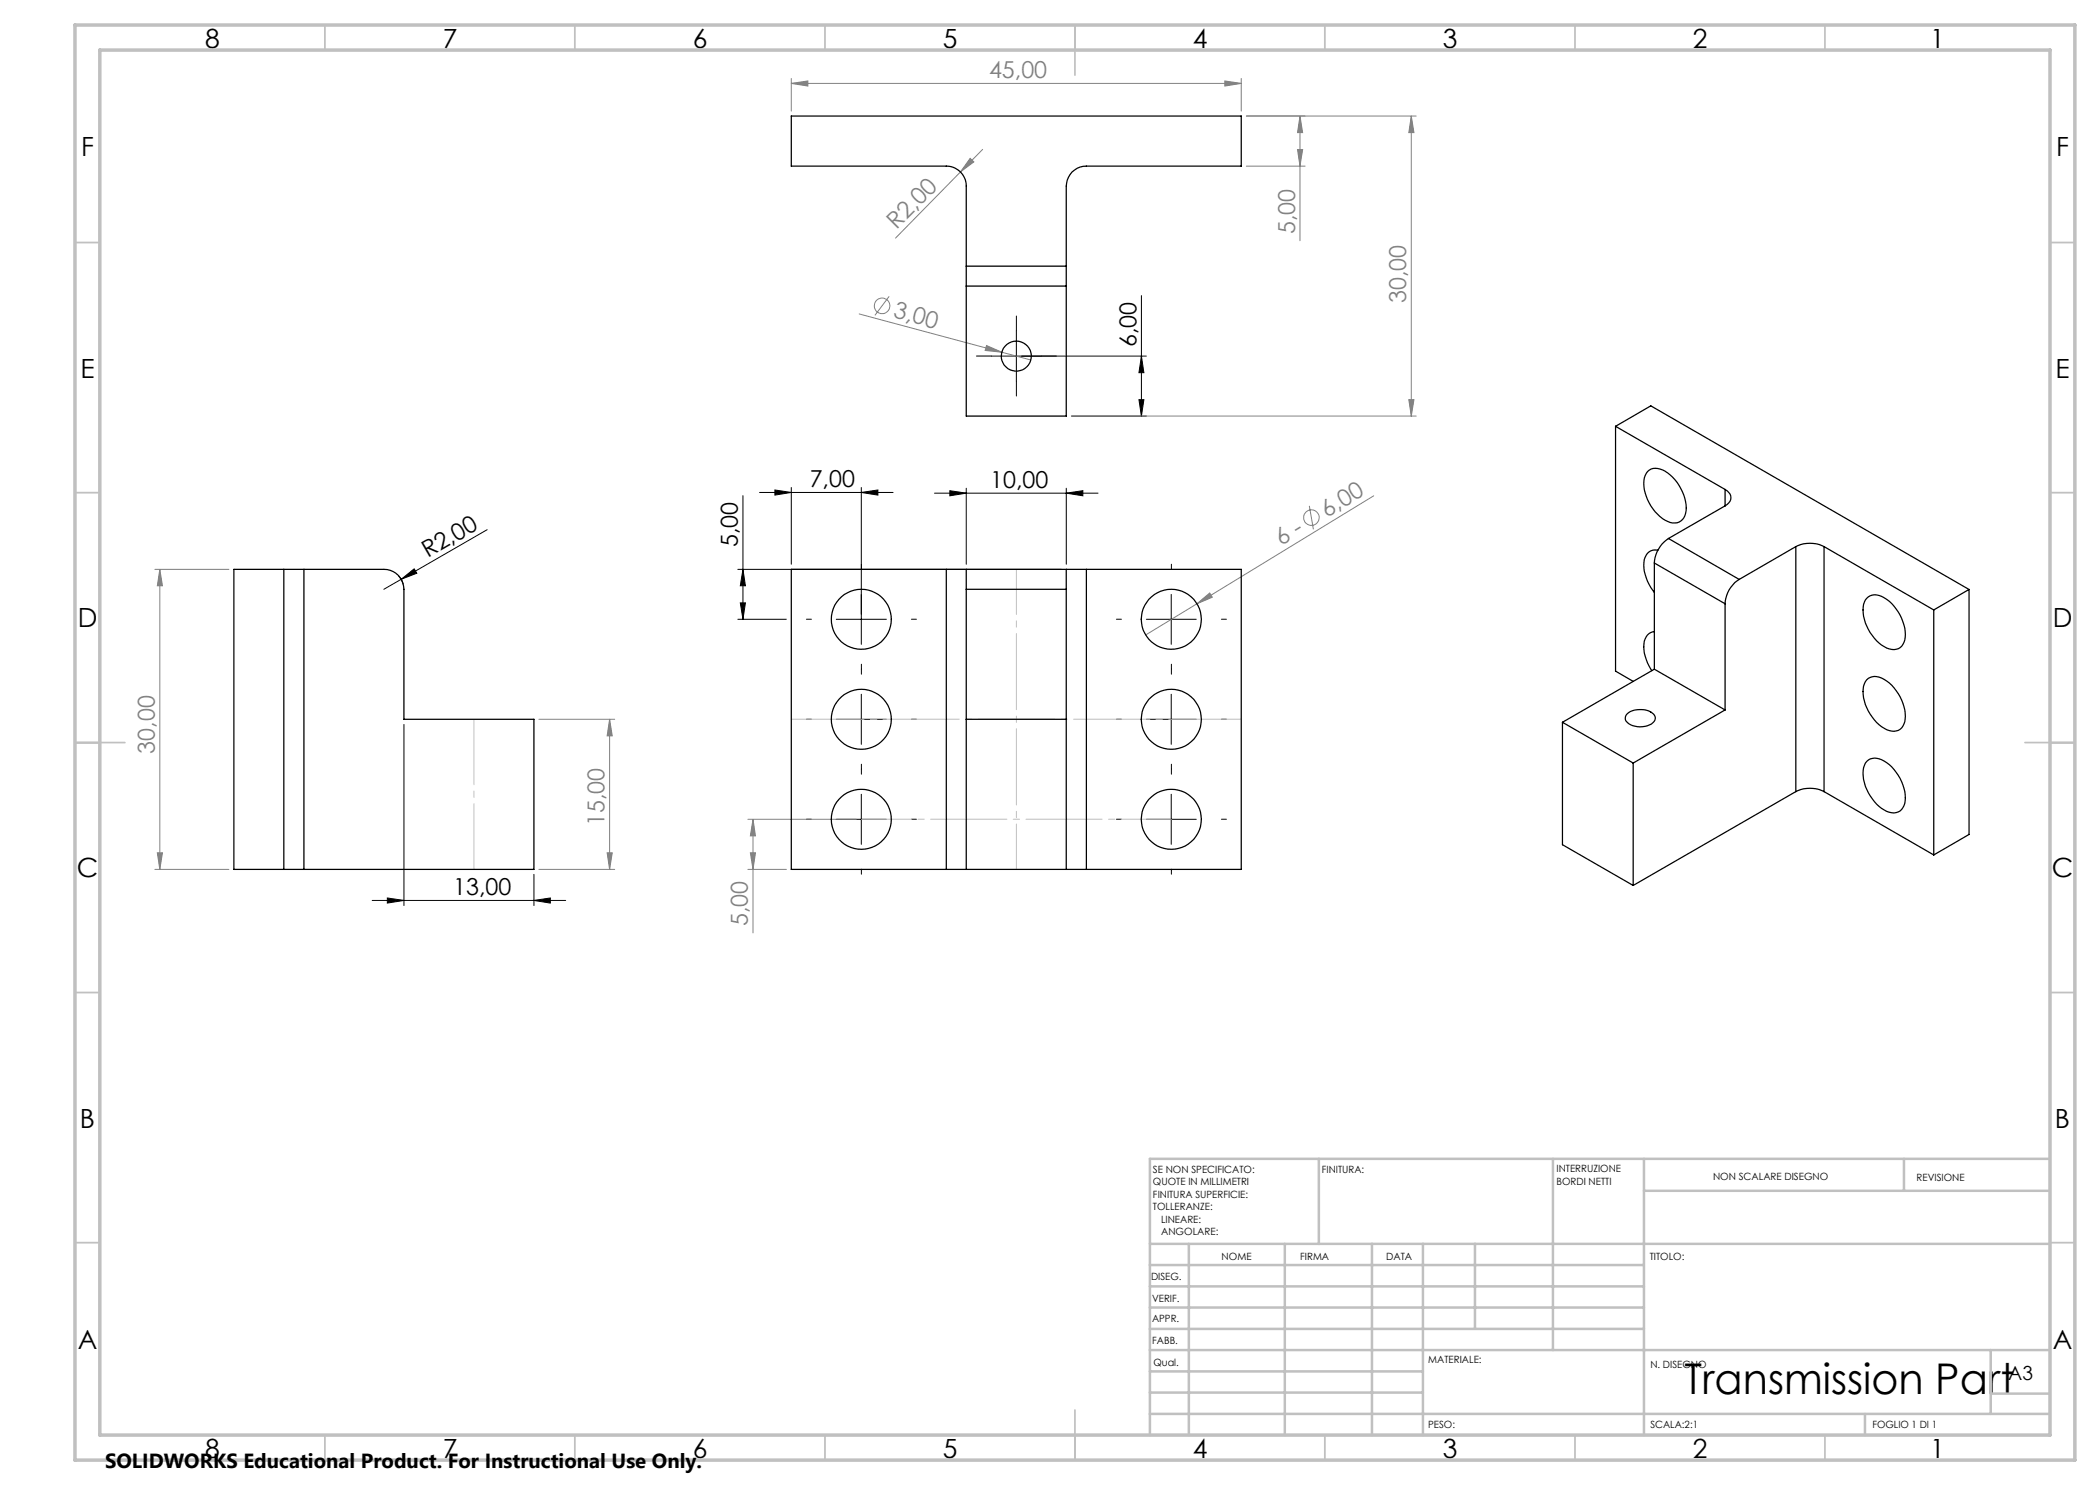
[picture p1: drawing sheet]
<svg xmlns="http://www.w3.org/2000/svg" width="420mm" height="297mm" viewBox="0 0 420 297" stroke-linecap="round" stroke-linejoin="round" font-family="sans-serif">
<g fill="none" stroke="#808080" stroke-width=".2">
<path d="M158.3 16.7l3.3-.5v1zM158.3 15.7v6.5M158.3 16.7h89.9M245 16.2l3.2 .5-3.2 .5zM248.2 15.7v6.5M194 31.7l.8 .7-2.7 2zM196.5 29.9l-17.4 17.7M249.3 33.2h11.7M249.3 23.2h33.9M259.5 29.9h1l-.5 3.3zM260 23.2v25M260 23.2l.5 3.3h-1z"/>
<path d="M282.3 23.2v60M282.3 23.2l.5 3.3h-1zM177.8 59.3l-2.8 3.8M171.8 62.8l28.6 7.6M197.3 69.1l3.1 1.3-3.4-.3zM200.4 70.4l5.8 1.6M281.8 79.9h1l-.5 3.3zM214.3 83.2h68.9M274.7 99.2l-35.3 21.6M31 113.9h14.8M32 113.9l.5 3.3h-1zM32 113.9v60"/>
<path d="M261.9 101.2l.8 4.7M239.4 120.8l2.5-2.2 .6 .8zM239.4 120.8l-10.3 6.2M107.8 143.9h15.1M121.9 143.9l.5 3.3h-1zM121.9 143.9v30M31 173.9h14.8M31.5 170.6h1l-.5 3.3zM107.8 173.9h15.1M121.4 170.6h1l-.5 3.3zM149.6 173.9h7.7M149.6 163.9h21.7"/>
<path d="M150.1 170.6h1l-.5 3.3zM150.6 163.9v22.7M150.6 163.9l.5 3.3h-1z"/>
<circle cx="176.4" cy="61.2" r="1.56"/>
<circle cx="262.3" cy="103.5" r="1.55"/>
</g>
<g fill="none" stroke="#000" stroke-width=".2">
<path d="M228.3 59.1v24.1M203.3 66.2v10M227.8 79.9h1l-.5 3.3zM228.3 71.2l.5 3.3h-1zM229.3 71.2h-31M148.6 99.1v24.8M151.9 98.5h26.7M155 98l3.3 .5-3.3 .5zM158.3 97.5v15.4M172.3 98.5l3.3-.5v1zM172.3 97.5v31.4M186.9 98.6h32.7"/>
<path d="M190 98.1l3.3 .5-3.3 .6zM193.3 97.6v15.3M213.3 98.6l3.3-.5v1.1zM213.3 97.6v15.3M214.3 83.2h15M79.7 115.1a3.5 3.5 0 0 1 .9 1.8M80.3 115.8l-3.5 2.1M80.3 115.8l2.5-2 .6 .8zM97.4 105.9l-17.1 9.9M147.6 113.9h64.7M148.6 113.9l.5 3.3h-1zM234.2 118.9v10"/>
<path d="M147.6 123.9h9.7M148.1 120.6h1l-.5 3.3zM167.3 123.9h10M172.3 138.8v10.1M229.3 123.9h10M234.2 138.8v10.1M80.8 144.9v36.2M167.3 143.9h10M172.3 158.9v10M229.3 143.9h10M234.2 158.9v10M77.5 179.6l3.3 .5-3.3 .5z"/>
<path d="M106.8 174.9v6.2M167.3 163.9h10M229.3 163.9h10M74.4 180.1h38.7M106.8 180.1l3.3-.5v1z"/>
</g>
<g fill="none" stroke="#000" stroke-width=".2" stroke-dasharray="15.2 1.3 1.3 1.3">
<path d="M198.3 71.2h-3M203.3 66.2v-3M203.3 76.2v3M208.3 71.2h3M172.3 113.8v-1M234.3 113.8v-1M162.3 123.8h-1M172.3 133.8v1M172.3 133.8v-1M182.3 123.8h1M224.3 123.8h-1M234.3 133.8v1"/>
<path d="M234.3 133.8v-1M244.3 123.8h1M162.3 143.8h-1M172.3 153.8v-1M172.3 153.8v1M182.3 143.8h1M224.3 143.8h-1M234.3 153.8v-1M234.3 153.8v1M244.3 143.8h1M162.3 163.8h-1M172.3 173.8v1"/>
<path d="M182.3 163.8h1M224.3 163.8h-1M234.3 173.8v1M244.3 163.8h1"/>
</g>
<path d="M158.3 143.8h90" fill="none" stroke="#c0c0c0" stroke-width=".2" stroke-dasharray="15.2 1.3 1.3 1.3" stroke-dashoffset=".7"/>
<path d="M172.3 163.8h62" fill="none" stroke="#c0c0c0" stroke-width=".2" stroke-dasharray="15.2 1.3 1.3 1.3" stroke-dashoffset="5.2"/>
<path d="M203.3 113.8v60" fill="none" stroke="#c0c0c0" stroke-width=".2" stroke-dasharray="15.2 1.3 1.3 1.3" stroke-dashoffset="6.2"/>
<path d="M94.8 143.8v30" fill="none" stroke="#c0c0c0" stroke-width=".2" stroke-dasharray="15.2 1.3 1.3 1.3" stroke-dashoffset="2.1"/>
<g fill="none" stroke="#c0c0c0" stroke-width=".35">
<path d="M65 5v5M115 5v5M165 5v5M215 5v10M265 5v5M315 5v5M365 5v5M15 48.5h5M410 48.5h5M15 98.5h5M410 98.5h5M15 148.5h10"/>
<path d="M405 148.5h10M15 198.5h5M410 198.5h5M15 248.5h5M410 248.5h5M65 287v5M115 287v5M165 287v5M215 282v10M265 287v5M315 287v5M365 287v5"/>
</g>
<g fill="none" stroke="#c0c0c0" stroke-width=".5">
<path d="M263.8 231.8v17M310.6 231.8v38.2M328.8 231.8v55.2M328.8 238.2h81.2M380.8 231.8v6.4M410 231.8h-180v55.2M230 248.8h180M230 257.3h98.8M230 253h98.8M237.8 248.8v38.2M257 248.8v38.2M274.4 248.8v38.2"/>
<path d="M284.6 248.8v38.2M295 248.8v17M230 265.8h98.8M230 261.5h98.8M230 278.5h54.6M230 274.3h54.6M230 270h180M398.1 270v12.8M398.1 278.7h11.9M230 282.8h180M373 282.8v4.2"/>
</g>
<path d="M15 5h400v287h-400zM20 10h390v277h-390z" fill="none" stroke="#c0c0c0" stroke-width=".7"/>
<path d="M150.1 170.6h1l-.5 3.3zM150.6 163.9l.5 3.3h-1z" fill="#808080"/>
<g fill="#000">
<path d="M80.3 115.8l2.5-2 .6 .8z"/>
<path d="M228.3 71.2l.5 3.3h-1zM227.8 79.9h1l-.5 3.3z"/>
<path d="M172.3 98.5l3.3-.5v1zM155 98l3.3 .5-3.3 .5z"/>
<path d="M190 98.1l3.3 .5-3.3 .6zM213.3 98.6l3.3-.5v1.1zM77.5 179.6l3.3 .5-3.3 .5zM106.8 180.1l3.3-.5v1z"/>
<path d="M148.1 120.6h1l-.5 3.3zM148.6 113.9l.5 3.3h-1z"/>
</g>
<g fill="#808080">
<path d="M197.3 69.1l3.1 1.3-3.4-.3z"/>
<path d="M239.4 120.8l2.5-2.2 .6 .8z"/>
<path d="M194 31.7l.8 .7-2.7 2z"/>
<path d="M245 16.2l3.2 .5-3.2 .5zM158.3 16.7l3.3-.5v1z"/>
<path d="M259.5 29.9h1l-.5 3.3zM260 23.2l.5 3.3h-1z"/>
<path d="M32 113.9l.5 3.3h-1zM31.5 170.6h1l-.5 3.3zM121.9 143.9l.5 3.3h-1zM121.4 170.6h1l-.5 3.3zM282.3 23.2l.5 3.3h-1zM281.8 79.9h1l-.5 3.3z"/>
</g>
<g fill="none" stroke="#000" stroke-width=".25">
<path d="M193.3 53.2v-16a4 4 0 0 0-4-4h-31v-10h89.9v10h-30.9a4 4 0 0 0-4 4v16M193.3 53.2v4M193.3 57.2v26h20v-26M193.3 53.2h20M193.3 57.2h20M213.3 53.2v4M323.1 85.3l21.9 12.6M323.1 85.3l7.1-4.1 63.6 36.7M323.1 85.3v48.9l3.5 2.1M329.5 94.3a2.73 2.73 0 0 1 3.5-.1 9.3 9.3 0 0 1 4.2 8 2.44 2.44 0 0 1-3.7 2.1 8.8 8.8 0 0 1-4.6-8.7zM345 97.9a1.74 1.74 0 0 1 1.2 1.6 1.74 1.74 0 0 1-1.2 1.7M345 97.9v3.3"/>
<path d="M56.8 113.9h4M56.8 113.9h-10v60h10M56.8 113.9v60M60.8 113.9h16a4 4 0 0 1 4 4v26h26v30h-46M60.8 113.9v60M189.3 113.9h4M189.3 113.9h-31v60h31M189.3 113.9v60M193.3 113.9v4M193.3 117.9v56M193.3 113.9h20M193.3 117.9h20"/>
<path d="M213.3 113.9v4M213.3 113.9h4M213.3 117.9v56M217.3 113.9h30.9v60h-30.9M217.3 113.9v60M330.9 112.6l14.1 8.2M330.9 112.6v21.2M331.6 110a2.33 2.33 0 0 0-2.8 2.4 9.1 9.1 0 0 0 2.1 6.1M333.7 107.7a6.4 6.4 0 0 0-2.8 4.9M333.7 107.7l14.1 8.2M345 101.2l-11.3 6.5M347.8 115.9a6 6 0 0 0-2.8 4.9"/>
<path d="M359.2 109.3a6.3 6.3 0 0 1 5.6 0M359.2 109.3l-11.4 6.6M359.2 109.3v49M364.8 109.3l22 12.7M364.8 109.3v49M373.3 119.7a2.62 2.62 0 0 1 3.5-.1 8.9 8.9 0 0 1 4.2 8.4 2.37 2.37 0 0 1-3.7 1.6 8.9 8.9 0 0 1-4.6-8.7zM393.8 117.9l-7 4.1M393.8 117.9v49l-7 4.1M330.9 126.3a2.54 2.54 0 0 0-2.1 3.1 9.2 9.2 0 0 0 1.6 4.7M330.9 133.8l14.1 8.2M330.9 133.8l-18.4 10.7M345 120.8v21.2"/>
<path d="M373.3 136a2.68 2.68 0 0 1 3.5-.1 8.9 8.9 0 0 1 4.2 8.4 2.37 2.37 0 0 1-3.7 1.6 8.9 8.9 0 0 1-4.6-8.7zM386.8 122v49M193.3 143.9h20M312.5 144.5l14.1 8.1M312.5 144.5v24.4l14.1 8.2M325.4 142.8a4.4 4.4 0 0 1 5.4 .1 1.33 1.33 0 0 1-.9 2.1 4.2 4.2 0 0 1-4.7-.8 1.15 1.15 0 0 1 .2-1.4zM326.6 152.6v24.5M345 142l-18.4 10.6M359.2 158.3a6.3 6.3 0 0 1 5.6 0M359.2 158.3l-32.6 18.8M364.8 158.3l22 12.7M373.3 152.3a2.68 2.68 0 0 1 3.5-.1 8.9 8.9 0 0 1 4.2 8.5 2.41 2.41 0 0 1-3.7 1.6 8.9 8.9 0 0 1-4.6-8.7z"/>
<path d="M56.8 173.9h4M189.3 173.9h4M193.3 173.9h20M213.3 173.9h4"/>
<circle cx="203.3" cy="71.2" r="3"/>
<circle cx="172.3" cy="123.9" r="6"/>
<circle cx="234.3" cy="123.9" r="6"/>
<circle cx="172.3" cy="143.9" r="6"/>
<circle cx="234.3" cy="143.9" r="6"/>
<circle cx="172.3" cy="163.9" r="6"/>
<circle cx="234.3" cy="163.8" r="6"/>
</g>
<text font-size="8.5" x="336.9" y="278.7">Transmission Part</text>
<g font-size="5.3">
<text x="41" y="9.5">8</text>
<text x="88.5" y="9.5">7</text>
<text x="138.5" y="9.5">6</text>
<text x="188.5" y="9.5">5</text>
<text x="238.5" y="9.5">4</text>
<text x="288.5" y="9.5">3</text>
<text x="338.5" y="9.5">2</text>
<text x="386" y="9.5">1</text>
<text x="16.2" y="31.3">F</text>
<text x="411.2" y="31.3">F</text>
<text x="16.1" y="75.5">E</text>
<text x="411.1" y="75.5">E</text>
<text x="15.5" y="125.5">D</text>
<text x="410.5" y="125.5">D</text>
<text x="15.4" y="175.5">C</text>
<text x="410.4" y="175.5">C</text>
<text x="16" y="225.5">B</text>
<text x="411" y="225.5">B</text>
<text x="15.5" y="269.8">A</text>
<text x="410.5" y="269.8">A</text>
<text x="41" y="291.5">8</text>
<text x="88.5" y="291.5">7</text>
<text x="138.5" y="291.5">6</text>
<text x="188.5" y="291.5">5</text>
<text x="238.5" y="291.5">4</text>
<text x="288.5" y="291.5">3</text>
<text x="338.5" y="291.5">2</text>
<text x="386" y="291.5">1</text>
</g>
<g font-size="4.7" fill="#808080">
<text x="197.8" y="15.7">45,00</text>
<text x="179.3" y="46" transform="rotate(-45 179.3 46)">R2,00</text>
<text x="259" y="46.8" transform="rotate(-90 259 46.8)">5,00</text>
<text x="178.5" y="63.5" transform="rotate(15 178.5 63.5)">3,00</text>
<text x="281.3" y="60.6" transform="rotate(-90 281.3 60.6)">30,00</text>
<text x="265.4" y="103.6" transform="rotate(-31 265.4 103.6)">6,00</text>
<text x="256.2" y="109.2" transform="rotate(-31 256.2 109.2)">6 -</text>
<text x="31" y="150.7" transform="rotate(-90 31 150.7)">30,00</text>
<text x="120.9" y="165.2" transform="rotate(-90 120.9 165.2)">15,00</text>
<text x="149.6" y="185.3" transform="rotate(-90 149.6 185.3)">5,00</text>
</g>
<g font-size="4.7">
<text x="227.3" y="69.5" transform="rotate(-90 227.3 69.5)">6,00</text>
<text x="161.9" y="97.5">7,00</text>
<text x="198.1" y="97.6">10,00</text>
<text x="85.6" y="111.7" transform="rotate(-30 85.6 111.7)">R2,00</text>
<text x="147.6" y="109.5" transform="rotate(-90 147.6 109.5)">5,00</text>
<text x="90.7" y="179.1">13,00</text>
</g>
<text font-size="4.1" x="21" y="293.7">SOLIDWORKS Educational Product. For Instructional Use Only.</text>
<text font-size="3.9" x="401.6" y="276">A3</text>
<g font-size="2">
<text x="230.6" y="234.6">SE NON SPECIFICATO:</text>
<text x="230.6" y="237.1">QUOTE IN MILLIMETRI</text>
<text x="230.6" y="239.6">FINITURA SUPERFICIE:</text>
<text x="264.4" y="234.6">FINITURA:</text>
<text x="311.3" y="234.5">INTERRUZIONE</text>
<text x="311.3" y="237">BORDI NETTI</text>
<text x="342.6" y="236">NON SCALARE DISEGNO</text>
<text x="383.3" y="236.2">REVISIONE</text>
<text x="230.6" y="242.1">TOLLERANZE:</text>
<text x="232.2" y="244.6">LINEARE:</text>
<text x="232.2" y="247.1">ANGOLARE:</text>
<text x="244.3" y="252">NOME</text>
<text x="260" y="251.9">FIRMA</text>
<text x="277.2" y="251.9">DATA</text>
<text x="330" y="251.9">TITOLO:</text>
<text x="230.2" y="256.1">DISEG.</text>
<text x="230.4" y="260.3">VERIF.</text>
<text x="230.4" y="264.4">APPR.</text>
<text x="230.5" y="268.8">FABB.</text>
<text x="230.7" y="273.1">Qual.</text>
<text x="285.7" y="272.5">MATERIALE:</text>
<text x="330.1" y="273.6">N. DISEGNO</text>
<text x="285.6" y="285.5">PESO:</text>
<text x="330.1" y="285.6">SCALA:2:1</text>
<text x="374.5" y="285.6">FOGLIO 1 DI 1</text>
</g>
</svg>
